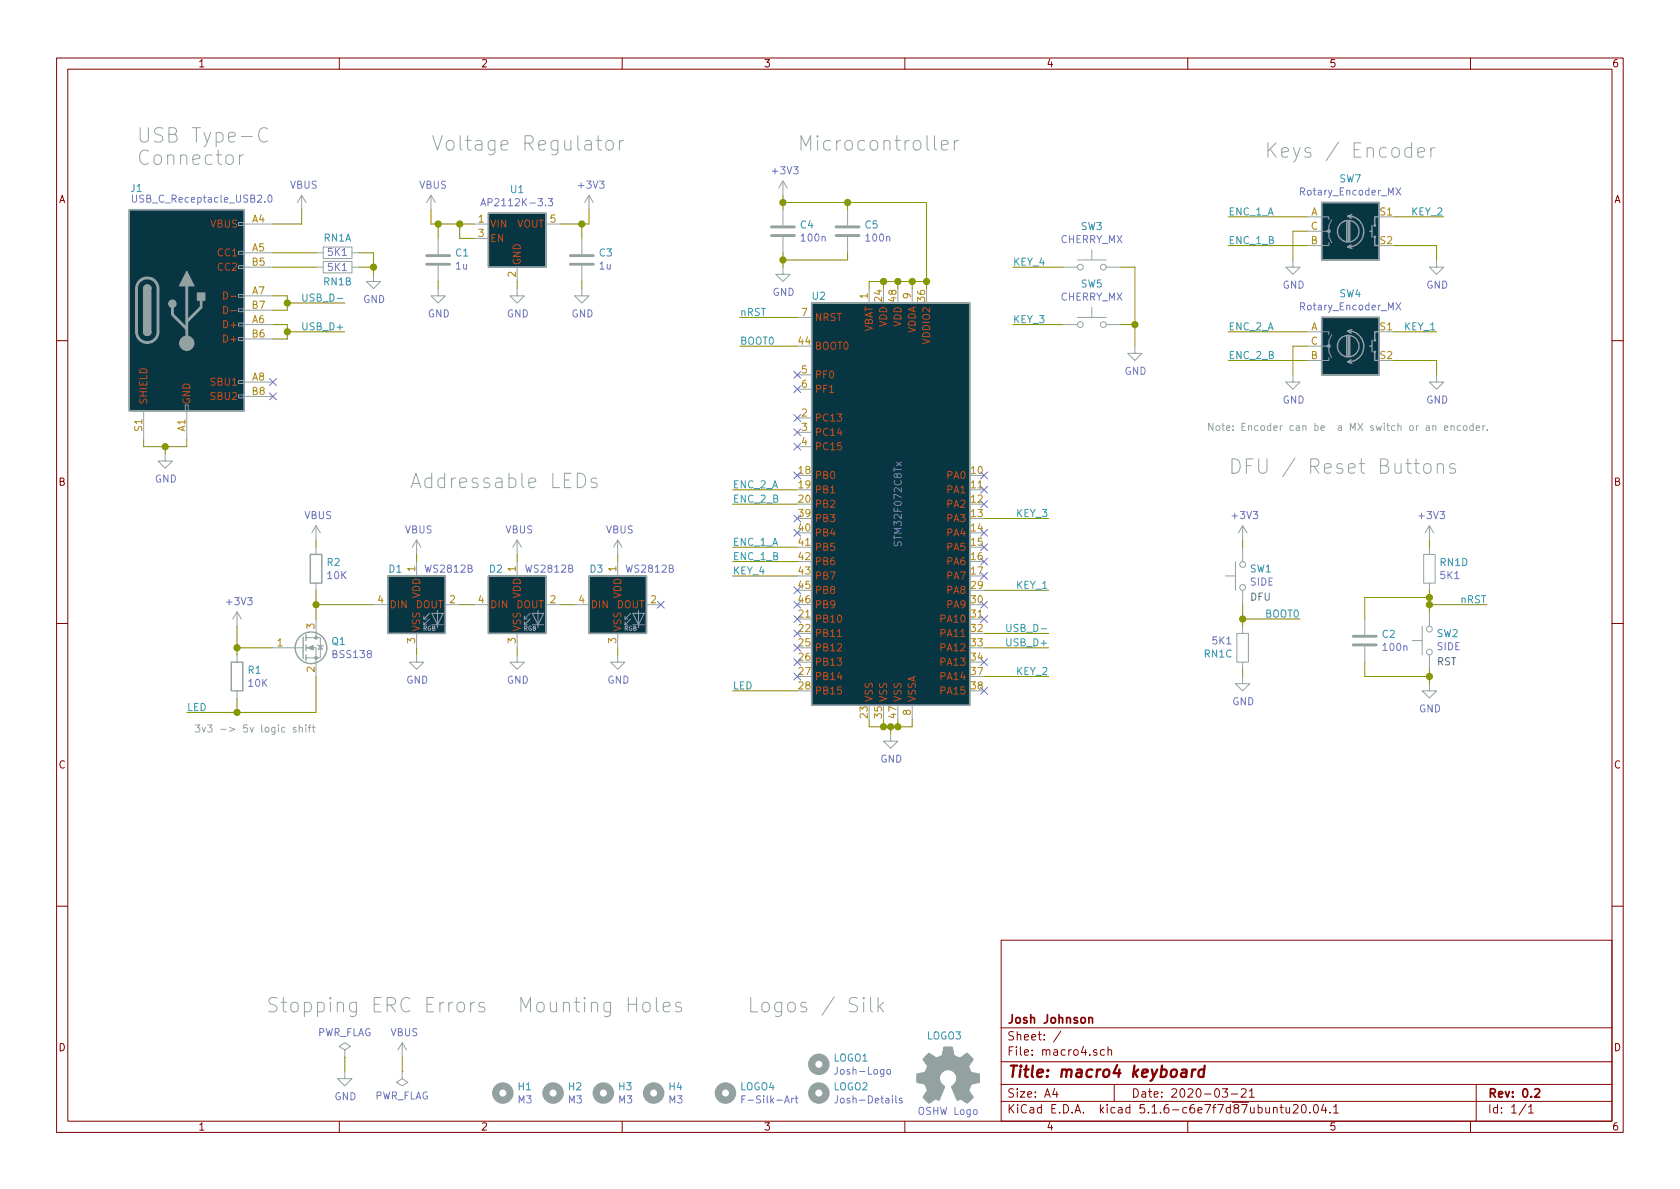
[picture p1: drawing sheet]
EESchema Schematic File Version 4
EELAYER 30 0
EELAYER END
$Descr A4 11693 8268
encoding utf-8
Sheet 1 1
Title "macro4 keyboard"
Date "2020-03-21"
Rev "0.2"
Comp "Josh Johnson"
Comment1 ""
Comment2 ""
Comment3 ""
Comment4 ""
$EndDescr
$Comp
L MCU_ST_STM32F0:STM32F072C8Tx U2
U 1 1
P 6250 3500
F 0 "U2" H 5700 4950 50  0000 C CNN
F 1 "STM32F072C8Tx" V 6250 3500 50  0000 C CNN
F 2 "Package_QFP:LQFP-48_7x7mm_P0.5mm" H 5650 2100 50  0001 R CNN
F 3 "http://www.st.com/st-web-ui/static/active/en/resource/technical/document/datasheet/DM00090510.pdf" H 6250 3500 50  0001 C CNN
F 4 "C80488" H 6250 3500 50  0001 C CNN "LCSC"
F 5 "STM32F072C8T6" H 6250 3500 50  0001 C CNN "MPN"
F 6 "497-17358-ND " H 6250 3500 50  0001 C CNN "DigiKey"
F 7 "STMicroelectronics" H 6250 3500 50  0001 C CNN "Manufacturer"
	1    6250 3500
	1    0    0    -1  
$EndComp
$Comp
L Connector:USB_C_Receptacle_USB2.0 J1
U 1 1
P 1300 2150
F 0 "J1" H 950 3000 50  0000 C CNN
F 1 "USB_C_Receptacle_USB2.0" H 1407 2926 50  0000 C CNN
F 2 "josh-connectors:USB_C_U262-161N-4BVC11" H 1450 2150 50  0001 C CNN
F 3 "https://www.usb.org/sites/default/files/documents/usb_type-c.zip" H 1450 2150 50  0001 C CNN
F 4 "C319148" H 1300 2150 50  0001 C CNN "LCSC"
F 5 "U262-161N-4BVC11" H 1300 2150 50  0001 C CNN "MPN"
F 6 "XKB Enterprise" H 1300 2150 50  0001 C CNN "Manufacturer"
F 7 "Not avail from DigiKey" H 1300 2150 50  0001 C CNN "Notes"
	1    1300 2150
	1    0    0    -1  
$EndComp
Wire Wire Line
	1900 1550 2100 1550
$Comp
L Regulator_Linear:AP2112K-3.3 U1
U 1 1
P 3600 1650
F 0 "U1" H 3600 1992 50  0000 C CNN
F 1 "AP2112K-3.3" H 3600 1901 50  0000 C CNN
F 2 "Package_TO_SOT_SMD:SOT-23-5" H 3600 1975 50  0001 C CNN
F 3 "https://www.diodes.com/assets/Datasheets/AP2112.pdf" H 3600 1750 50  0001 C CNN
F 4 "C51118" H 3600 1650 50  0001 C CNN "LCSC"
F 5 "AP2112K-3.3TRG1" H 3600 1650 50  0001 C CNN "MPN"
F 6 "AP2112K-3.3TRG1DICT-ND " H 3600 1650 50  0001 C CNN "DigiKey"
F 7 "Diodes Inc" H 3600 1650 50  0001 C CNN "Manufacturer"
	1    3600 1650
	1    0    0    -1  
$EndComp
Wire Wire Line
	3300 1650 3200 1650
Wire Wire Line
	3200 1650 3200 1550
Wire Wire Line
	3300 1550 3200 1550
Wire Wire Line
	3600 1950 3600 2000
$Comp
L power:GND #PWR08
U 1 1
P 3600 2000
F 0 "#PWR08" H 3600 1750 50  0001 C CNN
F 1 "GND" H 3605 1827 50  0000 C CNN
F 2 "" H 3600 2000 50  0001 C CNN
F 3 "" H 3600 2000 50  0001 C CNN
	1    3600 2000
	1    0    0    -1  
$EndComp
Wire Wire Line
	3050 1650 3050 1550
Connection ~ 3200 1550
$Comp
L power:GND #PWR07
U 1 1
P 3050 2000
F 0 "#PWR07" H 3050 1750 50  0001 C CNN
F 1 "GND" H 3055 1827 50  0000 C CNN
F 2 "" H 3050 2000 50  0001 C CNN
F 3 "" H 3050 2000 50  0001 C CNN
	1    3050 2000
	1    0    0    -1  
$EndComp
Wire Wire Line
	3050 2000 3050 1950
Wire Wire Line
	2100 1550 2100 1450
$Comp
L power:VBUS #PWR02
U 1 1
P 2100 1450
F 0 "#PWR02" H 2100 1300 50  0001 C CNN
F 1 "VBUS" H 2115 1623 50  0000 C CNN
F 2 "" H 2100 1450 50  0001 C CNN
F 3 "" H 2100 1450 50  0001 C CNN
	1    2100 1450
	1    0    0    -1  
$EndComp
Wire Wire Line
	4100 1550 4100 1450
$Comp
L power:+3V3 #PWR010
U 1 1
P 4100 1450
F 0 "#PWR010" H 4100 1300 50  0001 C CNN
F 1 "+3V3" H 4115 1623 50  0000 C CNN
F 2 "" H 4100 1450 50  0001 C CNN
F 3 "" H 4100 1450 50  0001 C CNN
	1    4100 1450
	1    0    0    -1  
$EndComp
Wire Wire Line
	3000 1550 3000 1450
$Comp
L power:VBUS #PWR06
U 1 1
P 3000 1450
F 0 "#PWR06" H 3000 1300 50  0001 C CNN
F 1 "VBUS" H 3015 1623 50  0000 C CNN
F 2 "" H 3000 1450 50  0001 C CNN
F 3 "" H 3000 1450 50  0001 C CNN
	1    3000 1450
	1    0    0    -1  
$EndComp
Wire Wire Line
	2200 1750 1900 1750
Wire Wire Line
	2500 1750 2600 1750
Wire Wire Line
	2200 1850 1900 1850
Wire Wire Line
	2500 1850 2600 1850
Wire Wire Line
	2600 1750 2600 1850
Connection ~ 2600 1850
Wire Wire Line
	2600 1850 2600 1900
$Comp
L power:GND #PWR03
U 1 1
P 2600 1900
F 0 "#PWR03" H 2600 1650 50  0001 C CNN
F 1 "GND" H 2605 1727 50  0000 C CNN
F 2 "" H 2600 1900 50  0001 C CNN
F 3 "" H 2600 1900 50  0001 C CNN
	1    2600 1900
	1    0    0    -1  
$EndComp
Wire Wire Line
	1900 2050 2000 2050
Wire Wire Line
	2000 2050 2000 2100
Wire Wire Line
	2000 2150 1900 2150
Wire Wire Line
	2000 2100 2400 2100
Connection ~ 2000 2100
Wire Wire Line
	2000 2100 2000 2150
Text Label 2400 2100 2    50   ~ 0
USB_D-
Wire Wire Line
	1900 2250 2000 2250
Wire Wire Line
	2000 2250 2000 2300
Wire Wire Line
	2000 2350 1900 2350
Wire Wire Line
	2000 2300 2400 2300
Connection ~ 2000 2300
Wire Wire Line
	2000 2300 2000 2350
Text Label 2400 2300 2    50   ~ 0
USB_D+
NoConn ~ 1900 2750
NoConn ~ 1900 2650
Wire Wire Line
	1300 3050 1300 3100
Wire Wire Line
	1300 3100 1150 3100
Wire Wire Line
	1000 3100 1000 3050
Wire Wire Line
	1150 3100 1150 3150
Connection ~ 1150 3100
Wire Wire Line
	1150 3100 1000 3100
$Comp
L power:GND #PWR01
U 1 1
P 1150 3150
F 0 "#PWR01" H 1150 2900 50  0001 C CNN
F 1 "GND" H 1155 2977 50  0000 C CNN
F 2 "" H 1150 3150 50  0001 C CNN
F 3 "" H 1150 3150 50  0001 C CNN
	1    1150 3150
	1    0    0    -1  
$EndComp
Text Notes 950  1150 0    100  ~ 0
USB Type-C\nConnector
Text Notes 3000 1050 0    100  ~ 0
Voltage Regulator
Text Notes 5550 1050 0    100  ~ 0
Microcontroller
Connection ~ 3050 1550
Wire Wire Line
	3050 1550 3000 1550
Wire Wire Line
	3050 1550 3200 1550
Wire Wire Line
	4050 1650 4050 1550
$Comp
L power:GND #PWR09
U 1 1
P 4050 2000
F 0 "#PWR09" H 4050 1750 50  0001 C CNN
F 1 "GND" H 4055 1827 50  0000 C CNN
F 2 "" H 4050 2000 50  0001 C CNN
F 3 "" H 4050 2000 50  0001 C CNN
	1    4050 2000
	1    0    0    -1  
$EndComp
Wire Wire Line
	4050 2000 4050 1950
Wire Wire Line
	3900 1550 4050 1550
Connection ~ 4050 1550
Wire Wire Line
	4050 1550 4100 1550
Wire Wire Line
	6850 4500 7300 4500
Text Label 7300 4500 2    50   ~ 0
USB_D+
Wire Wire Line
	6850 4400 7300 4400
Text Label 7300 4400 2    50   ~ 0
USB_D-
Wire Wire Line
	6050 5000 6050 5050
Wire Wire Line
	6050 5050 6150 5050
Wire Wire Line
	6350 5050 6350 5000
Wire Wire Line
	6250 5000 6250 5050
Connection ~ 6250 5050
Wire Wire Line
	6250 5050 6350 5050
Wire Wire Line
	6150 5000 6150 5050
Connection ~ 6150 5050
Wire Wire Line
	6150 5050 6200 5050
$Comp
L power:GND #PWR015
U 1 1
P 6200 5100
F 0 "#PWR015" H 6200 4850 50  0001 C CNN
F 1 "GND" H 6205 4927 50  0000 C CNN
F 2 "" H 6200 5100 50  0001 C CNN
F 3 "" H 6200 5100 50  0001 C CNN
	1    6200 5100
	1    0    0    -1  
$EndComp
Wire Wire Line
	6200 5100 6200 5050
Connection ~ 6200 5050
Wire Wire Line
	6200 5050 6250 5050
$Comp
L power:+3V3 #PWR013
U 1 1
P 5450 1350
F 0 "#PWR013" H 5450 1200 50  0001 C CNN
F 1 "+3V3" H 5465 1523 50  0000 C CNN
F 2 "" H 5450 1350 50  0001 C CNN
F 3 "" H 5450 1350 50  0001 C CNN
	1    5450 1350
	1    0    0    -1  
$EndComp
Connection ~ 5450 1400
Wire Wire Line
	5450 1400 5450 1350
Wire Wire Line
	5900 1400 5450 1400
Connection ~ 5450 1800
Wire Wire Line
	5450 1850 5450 1800
$Comp
L power:GND #PWR014
U 1 1
P 5450 1850
F 0 "#PWR014" H 5450 1600 50  0001 C CNN
F 1 "GND" H 5455 1677 50  0000 C CNN
F 2 "" H 5450 1850 50  0001 C CNN
F 3 "" H 5450 1850 50  0001 C CNN
	1    5450 1850
	1    0    0    -1  
$EndComp
Wire Wire Line
	5900 1800 5900 1750
Wire Wire Line
	5450 1800 5900 1800
Wire Wire Line
	5450 1750 5450 1800
$Comp
L Device:C C5
U 1 1
P 5900 1600
F 0 "C5" H 6015 1646 50  0000 L CNN
F 1 "100n" H 6015 1555 50  0000 L CNN
F 2 "Capacitor_SMD:C_0603_1608Metric" H 5938 1450 50  0001 C CNN
F 3 "~" H 5900 1600 50  0001 C CNN
F 4 "C14663" H 5900 1600 50  0001 C CNN "LCSC"
F 5 "CL10B104KB8NNNC" H 5900 1600 50  0001 C CNN "MPN"
F 6 "1276-1000-1-ND" H 5900 1600 50  0001 C CNN "DigiKey"
F 7 "Samsung Electro-Mechanics" H 5900 1600 50  0001 C CNN "Manufacturer"
	1    5900 1600
	1    0    0    -1  
$EndComp
Wire Wire Line
	6050 2000 6050 1950
Wire Wire Line
	6050 1950 6150 1950
Wire Wire Line
	6450 1950 6450 2000
Wire Wire Line
	6350 2000 6350 1950
Connection ~ 6350 1950
Wire Wire Line
	6350 1950 6450 1950
Wire Wire Line
	6250 2000 6250 1950
Connection ~ 6250 1950
Wire Wire Line
	6250 1950 6350 1950
Wire Wire Line
	6150 2000 6150 1950
Connection ~ 6150 1950
Wire Wire Line
	6150 1950 6250 1950
Wire Wire Line
	5450 1450 5450 1400
Wire Wire Line
	5900 1400 5900 1450
Wire Wire Line
	5900 1400 6450 1400
Wire Wire Line
	6450 1400 6450 1950
Connection ~ 5900 1400
Connection ~ 6450 1950
Wire Wire Line
	5150 2400 5550 2400
$Comp
L Switch:SW_Push SW1
U 1 1
P 8650 4000
F 0 "SW1" V 8696 3952 50  0000 R CNN
F 1 "SIDE" V 8605 3952 50  0000 R CNN
F 2 "josh-buttons-switches:Panasonic_EVQPUL_EVQPUC" H 8650 4200 50  0001 C CNN
F 3 "~" H 8650 4200 50  0001 C CNN
F 4 "C221909" H 8650 4000 50  0001 C CNN "LCSC"
F 5 "PTS840GMSMTRLFS" H 8650 4000 50  0001 C CNN "MPN"
F 6 "DFU" V 8500 3950 50  0000 R CNN "Name"
F 7 "CKN10884CT-ND " H 8650 4000 50  0001 C CNN "DigiKey"
F 8 "C&K" H 8650 4000 50  0001 C CNN "Manufacturer"
F 9 "Substutite okay" H 8650 4000 50  0001 C CNN "Notes"
	1    8650 4000
	0    -1   -1   0   
$EndComp
Wire Wire Line
	8650 4300 9050 4300
Wire Wire Line
	8650 3800 8650 3750
$Comp
L power:+3V3 #PWR04
U 1 1
P 8650 3750
F 0 "#PWR04" H 8650 3600 50  0001 C CNN
F 1 "+3V3" H 8665 3923 50  0000 C CNN
F 2 "" H 8650 3750 50  0001 C CNN
F 3 "" H 8650 3750 50  0001 C CNN
	1    8650 3750
	1    0    0    -1  
$EndComp
Wire Wire Line
	8650 4350 8650 4300
Wire Wire Line
	8650 4650 8650 4700
$Comp
L power:GND #PWR05
U 1 1
P 8650 4700
F 0 "#PWR05" H 8650 4450 50  0001 C CNN
F 1 "GND" H 8655 4527 50  0000 C CNN
F 2 "" H 8650 4700 50  0001 C CNN
F 3 "" H 8650 4700 50  0001 C CNN
	1    8650 4700
	1    0    0    -1  
$EndComp
Wire Wire Line
	8650 4200 8650 4300
Connection ~ 8650 4300
Text Label 5150 2400 0    50   ~ 0
BOOT0
Wire Wire Line
	5150 2200 5550 2200
Text Label 5150 2200 0    50   ~ 0
nRST
Text Label 9050 4300 2    50   ~ 0
BOOT0
$Comp
L Switch:SW_Push SW2
U 1 1
P 9950 4450
F 0 "SW2" V 9996 4402 50  0000 R CNN
F 1 "SIDE" V 9905 4402 50  0000 R CNN
F 2 "josh-buttons-switches:Panasonic_EVQPUL_EVQPUC" H 9950 4650 50  0001 C CNN
F 3 "~" H 9950 4650 50  0001 C CNN
F 4 "C221909" H 9950 4450 50  0001 C CNN "LCSC"
F 5 "PTS840GMSMTRLFS" H 9950 4450 50  0001 C CNN "MPN"
F 6 "RST" V 9800 4400 50  0000 R CNN "Name"
F 7 "CKN10884CT-ND " H 9950 4450 50  0001 C CNN "DigiKey"
F 8 "C&K" H 9950 4450 50  0001 C CNN "Manufacturer"
F 9 "Substutite okay" H 9950 4450 50  0001 C CNN "Notes"
	1    9950 4450
	0    -1   -1   0   
$EndComp
Wire Wire Line
	9950 3750 9950 3800
Wire Wire Line
	9950 4200 10350 4200
$Comp
L power:+3V3 #PWR011
U 1 1
P 9950 3750
F 0 "#PWR011" H 9950 3600 50  0001 C CNN
F 1 "+3V3" H 9965 3923 50  0000 C CNN
F 2 "" H 9950 3750 50  0001 C CNN
F 3 "" H 9950 3750 50  0001 C CNN
	1    9950 3750
	1    0    0    -1  
$EndComp
Wire Wire Line
	9950 4250 9950 4200
Wire Wire Line
	9950 4650 9950 4700
$Comp
L power:GND #PWR012
U 1 1
P 9950 4750
F 0 "#PWR012" H 9950 4500 50  0001 C CNN
F 1 "GND" H 9955 4577 50  0000 C CNN
F 2 "" H 9950 4750 50  0001 C CNN
F 3 "" H 9950 4750 50  0001 C CNN
	1    9950 4750
	1    0    0    -1  
$EndComp
Wire Wire Line
	9950 4100 9950 4150
Connection ~ 9950 4200
Text Label 10350 4200 2    50   ~ 0
nRST
$Comp
L Device:C C2
U 1 1
P 9500 4450
F 0 "C2" H 9615 4496 50  0000 L CNN
F 1 "100n" H 9615 4405 50  0000 L CNN
F 2 "Capacitor_SMD:C_0603_1608Metric" H 9538 4300 50  0001 C CNN
F 3 "~" H 9500 4450 50  0001 C CNN
F 4 "C14663" H 9500 4450 50  0001 C CNN "LCSC"
F 5 "CL10B104KB8NNNC" H 9500 4450 50  0001 C CNN "MPN"
F 6 "1276-1000-1-ND" H 9500 4450 50  0001 C CNN "DigiKey"
F 7 "Samsung Electro-Mechanics" H 9500 4450 50  0001 C CNN "Manufacturer"
	1    9500 4450
	1    0    0    -1  
$EndComp
Wire Wire Line
	9500 4300 9500 4150
Wire Wire Line
	9500 4150 9950 4150
Wire Wire Line
	9500 4600 9500 4700
Wire Wire Line
	9500 4700 9950 4700
Connection ~ 9950 4700
Wire Wire Line
	9950 4700 9950 4750
Connection ~ 9950 4150
Wire Wire Line
	9950 4150 9950 4200
Text Notes 8550 3300 0    100  ~ 0
DFU / Reset Buttons
$Comp
L Device:C C4
U 1 1
P 5450 1600
F 0 "C4" H 5565 1646 50  0000 L CNN
F 1 "100n" H 5565 1555 50  0000 L CNN
F 2 "Capacitor_SMD:C_0603_1608Metric" H 5488 1450 50  0001 C CNN
F 3 "~" H 5450 1600 50  0001 C CNN
F 4 "C14663" H 5450 1600 50  0001 C CNN "LCSC"
F 5 "CL10B104KB8NNNC" H 5450 1600 50  0001 C CNN "MPN"
F 6 "1276-1000-1-ND" H 5450 1600 50  0001 C CNN "DigiKey"
F 7 "Samsung Electro-Mechanics" H 5450 1600 50  0001 C CNN "Manufacturer"
	1    5450 1600
	1    0    0    -1  
$EndComp
$Comp
L Device:C C1
U 1 1
P 3050 1800
F 0 "C1" H 2935 1754 50  0000 R CNN
F 1 "1u" H 2935 1845 50  0000 R CNN
F 2 "Capacitor_SMD:C_0603_1608Metric" H 3088 1650 50  0001 C CNN
F 3 "~" H 3050 1800 50  0001 C CNN
F 4 "C15849" H 3050 1800 50  0001 C CNN "LCSC"
F 5 "CL10A105MP8NNNC " H 3050 1800 50  0001 C CNN "MPN"
F 6 "1276-1866-1-ND " H 3050 1800 50  0001 C CNN "DigiKey"
F 7 "Samsung Electro-Mechanics" H 3050 1800 50  0001 C CNN "Manufacturer"
	1    3050 1800
	-1   0    0    1   
$EndComp
$Comp
L Device:C C3
U 1 1
P 4050 1800
F 0 "C3" H 3935 1754 50  0000 R CNN
F 1 "1u" H 3935 1845 50  0000 R CNN
F 2 "Capacitor_SMD:C_0603_1608Metric" H 4088 1650 50  0001 C CNN
F 3 "~" H 4050 1800 50  0001 C CNN
F 4 "C15849" H 4050 1800 50  0001 C CNN "LCSC"
F 5 "CL10A105MP8NNNC " H 4050 1800 50  0001 C CNN "MPN"
F 6 "1276-1866-1-ND " H 4050 1800 50  0001 C CNN "DigiKey"
F 7 "Samsung Electro-Mechanics" H 4050 1800 50  0001 C CNN "Manufacturer"
	1    4050 1800
	-1   0    0    1   
$EndComp
$Comp
L Device:Rotary_Encoder_Switch SW7
U 1 1
P 9400 1600
F 0 "SW7" H 9400 1967 50  0000 C CNN
F 1 "Rotary_Encoder_MX" H 9400 1876 50  0000 C CNN
F 2 "josh-keyboard:MX_KEYSWITCH_ENCODER" H 9250 1760 50  0001 C CNN
F 3 "~" H 9400 1860 50  0001 C CNN
F 4 "DNP" H 9400 1600 50  0001 C CNN "DNP"
	1    9400 1600
	1    0    0    -1  
$EndComp
$Comp
L Switch:SW_Push SW3
U 1 1
P 7600 1850
F 0 "SW3" H 7600 2135 50  0000 C CNN
F 1 "CHERRY_MX" H 7600 2044 50  0000 C CNN
F 2 "josh-keyboard:MX_KEYSWITCH" H 7600 2050 50  0001 C CNN
F 3 "~" H 7600 2050 50  0001 C CNN
F 4 "DNP" H 7600 1850 50  0001 C CNN "DNP"
	1    7600 1850
	1    0    0    -1  
$EndComp
$Comp
L Switch:SW_Push SW5
U 1 1
P 7600 2250
F 0 "SW5" H 7600 2535 50  0000 C CNN
F 1 "CHERRY_MX" H 7600 2444 50  0000 C CNN
F 2 "josh-keyboard:MX_KEYSWITCH" H 7600 2450 50  0001 C CNN
F 3 "~" H 7600 2450 50  0001 C CNN
F 4 "DNP" H 7600 2250 50  0001 C CNN "DNP"
	1    7600 2250
	1    0    0    -1  
$EndComp
Wire Wire Line
	7800 1850 7900 1850
Wire Wire Line
	7800 2250 7900 2250
Text Notes 8800 1100 0    100  ~ 0
Keys / Encoder
Wire Wire Line
	7050 1850 7400 1850
Text Label 10050 1500 2    50   ~ 0
KEY_2
Wire Wire Line
	9700 1500 10050 1500
Wire Wire Line
	7050 2250 7400 2250
Text Label 7050 2250 0    50   ~ 0
KEY_3
Text Label 7050 1850 0    50   ~ 0
KEY_4
Wire Wire Line
	9100 1600 9000 1600
Wire Wire Line
	9000 1600 9000 1800
$Comp
L power:GND #PWR021
U 1 1
P 9000 1800
F 0 "#PWR021" H 9000 1550 50  0001 C CNN
F 1 "GND" H 9005 1627 50  0000 C CNN
F 2 "" H 9000 1800 50  0001 C CNN
F 3 "" H 9000 1800 50  0001 C CNN
	1    9000 1800
	1    0    0    -1  
$EndComp
Text Label 8550 1500 0    50   ~ 0
ENC_1_A
Text Label 8550 1700 0    50   ~ 0
ENC_1_B
Text Notes 8400 3000 0    50   ~ 0
Note: Encoder can be  a MX switch or an encoder.
$Comp
L josh-passive:RN RN1
U 1 1
P 2350 1750
F 0 "RN1" H 2350 1650 50  0000 C CNN
F 1 "5K1" H 2350 1750 50  0000 C CNN
F 2 "Resistor_SMD:R_Array_Convex_4x0603" V 2350 1750 50  0001 C CNN
F 3 "~" V 2350 1750 50  0001 C CNN
F 4 "C12028" H 2350 1750 50  0001 C CNN "LCSC"
F 5 "CAY16-512J4LF" H 2350 1750 50  0001 C CNN "MPN"
F 6 "CAY16-512J4LFCT-ND " H 2350 1750 50  0001 C CNN "DigiKey"
F 7 "Bourns" H 2350 1750 50  0001 C CNN "Manufacturer"
F 8 "LCSC PN Sub" H 2350 1750 50  0001 C CNN "Notes"
	1    2350 1750
	-1   0    0    1   
$EndComp
$Comp
L josh-passive:RN RN1
U 2 1
P 2350 1850
F 0 "RN1" H 2350 1750 50  0000 C CNN
F 1 "5K1" H 2350 1850 50  0000 C CNN
F 2 "Resistor_SMD:R_Array_Convex_4x0603" V 2350 1850 50  0001 C CNN
F 3 "~" V 2350 1850 50  0001 C CNN
F 4 "C12028" H 2350 1850 50  0001 C CNN "LCSC"
F 5 "CAY16-512J4LF" H 2350 1850 50  0001 C CNN "MPN"
F 6 "CAY16-512J4LFCT-ND " H 2350 1850 50  0001 C CNN "DigiKey"
F 7 "Bourns" H 2350 1850 50  0001 C CNN "Manufacturer"
F 8 "LCSC PN Sub" H 2350 1850 50  0001 C CNN "Notes"
	2    2350 1850
	-1   0    0    -1  
$EndComp
Wire Wire Line
	7900 2250 7900 1850
Connection ~ 7900 2250
$Comp
L Mechanical:MountingHole H1
U 1 1
P 3500 7600
F 0 "H1" H 3600 7646 50  0000 L CNN
F 1 "M3" H 3600 7555 50  0000 L CNN
F 2 "MountingHole:MountingHole_3.2mm_M3" H 3500 7600 50  0001 C CNN
F 3 "~" H 3500 7600 50  0001 C CNN
F 4 "DNP" H 3500 7600 50  0001 C CNN "DNP"
	1    3500 7600
	1    0    0    -1  
$EndComp
$Comp
L Mechanical:MountingHole H3
U 1 1
P 4200 7600
F 0 "H3" H 4300 7646 50  0000 L CNN
F 1 "M3" H 4300 7555 50  0000 L CNN
F 2 "MountingHole:MountingHole_3.2mm_M3" H 4200 7600 50  0001 C CNN
F 3 "~" H 4200 7600 50  0001 C CNN
F 4 "DNP" H 4200 7600 50  0001 C CNN "DNP"
	1    4200 7600
	1    0    0    -1  
$EndComp
$Comp
L Mechanical:MountingHole H4
U 1 1
P 4550 7600
F 0 "H4" H 4650 7646 50  0000 L CNN
F 1 "M3" H 4650 7555 50  0000 L CNN
F 2 "MountingHole:MountingHole_3.2mm_M3" H 4550 7600 50  0001 C CNN
F 3 "~" H 4550 7600 50  0001 C CNN
F 4 "DNP" H 4550 7600 50  0001 C CNN "DNP"
	1    4550 7600
	1    0    0    -1  
$EndComp
$Comp
L Mechanical:MountingHole H2
U 1 1
P 3850 7600
F 0 "H2" H 3950 7646 50  0000 L CNN
F 1 "M3" H 3950 7555 50  0000 L CNN
F 2 "MountingHole:MountingHole_3.2mm_M3" H 3850 7600 50  0001 C CNN
F 3 "~" H 3850 7600 50  0001 C CNN
F 4 "DNP" H 3850 7600 50  0001 C CNN "DNP"
	1    3850 7600
	1    0    0    -1  
$EndComp
Text Notes 3600 7050 0    100  ~ 0
Mounting Holes
Text Label 7300 4100 2    50   ~ 0
KEY_1
Text Label 5100 4000 0    50   ~ 0
KEY_4
Text Label 7300 3600 2    50   ~ 0
KEY_3
Text Label 7300 4700 2    50   ~ 0
KEY_2
Wire Wire Line
	7300 4100 6850 4100
Wire Wire Line
	7300 4700 6850 4700
Wire Wire Line
	7300 3600 6850 3600
Wire Wire Line
	5100 4000 5550 4000
NoConn ~ 5550 2600
NoConn ~ 5550 2700
NoConn ~ 5550 2900
NoConn ~ 5550 3000
NoConn ~ 5550 3100
NoConn ~ 5550 3300
NoConn ~ 5550 3600
NoConn ~ 5550 4100
NoConn ~ 5550 4200
NoConn ~ 5550 4600
NoConn ~ 5550 4700
NoConn ~ 6850 4800
NoConn ~ 6850 4600
NoConn ~ 6850 4300
NoConn ~ 6850 3300
NoConn ~ 6850 3400
NoConn ~ 6850 3500
NoConn ~ 6850 3700
NoConn ~ 6850 3800
NoConn ~ 6850 3900
NoConn ~ 6850 4000
$Comp
L power:PWR_FLAG #FLG0101
U 1 1
P 2800 7450
F 0 "#FLG0101" H 2800 7525 50  0001 C CNN
F 1 "PWR_FLAG" H 2800 7623 50  0000 C CNN
F 2 "" H 2800 7450 50  0001 C CNN
F 3 "~" H 2800 7450 50  0001 C CNN
	1    2800 7450
	-1   0    0    1   
$EndComp
$Comp
L power:VBUS #PWR0101
U 1 1
P 2800 7350
F 0 "#PWR0101" H 2800 7200 50  0001 C CNN
F 1 "VBUS" H 2815 7523 50  0000 C CNN
F 2 "" H 2800 7350 50  0001 C CNN
F 3 "" H 2800 7350 50  0001 C CNN
	1    2800 7350
	1    0    0    -1  
$EndComp
Wire Wire Line
	2800 7450 2800 7350
$Comp
L power:PWR_FLAG #FLG0102
U 1 1
P 2400 7350
F 0 "#FLG0102" H 2400 7425 50  0001 C CNN
F 1 "PWR_FLAG" H 2400 7523 50  0000 C CNN
F 2 "" H 2400 7350 50  0001 C CNN
F 3 "~" H 2400 7350 50  0001 C CNN
	1    2400 7350
	1    0    0    -1  
$EndComp
Wire Wire Line
	2400 7350 2400 7450
$Comp
L power:GND #PWR0102
U 1 1
P 2400 7450
F 0 "#PWR0102" H 2400 7200 50  0001 C CNN
F 1 "GND" H 2405 7277 50  0000 C CNN
F 2 "" H 2400 7450 50  0001 C CNN
F 3 "" H 2400 7450 50  0001 C CNN
	1    2400 7450
	1    0    0    -1  
$EndComp
Text Notes 1850 7050 0    100  ~ 0
Stopping ERC Errors
Wire Wire Line
	8550 1500 9100 1500
Wire Wire Line
	8550 1700 9100 1700
$Comp
L LED:WS2812B D1
U 1 1
P 2900 4200
F 0 "D1" H 2700 4450 50  0000 L CNN
F 1 "WS2812B" H 2950 4450 50  0000 L CNN
F 2 "LED_SMD:LED_WS2812B_PLCC4_5.0x5.0mm_P3.2mm" H 2950 3900 50  0001 L TNN
F 3 "https://cdn-shop.adafruit.com/datasheets/WS2812B.pdf" H 3000 3825 50  0001 L TNN
F 4 "1528-1104-ND" H 2900 4200 50  0001 C CNN "DigiKey"
F 5 "C114586" H 2900 4200 50  0001 C CNN "LCSC"
F 6 "WS2812B-B " H 2900 4200 50  0001 C CNN "MPN"
F 7 "Worldsemi" H 2900 4200 50  0001 C CNN "Manufacturer"
F 8 "Digikey PN Quantity 10" H 2900 4200 50  0001 C CNN "Notes"
	1    2900 4200
	1    0    0    -1  
$EndComp
Wire Wire Line
	2900 4500 2900 4550
$Comp
L power:GND #PWR0103
U 1 1
P 2900 4550
F 0 "#PWR0103" H 2900 4300 50  0001 C CNN
F 1 "GND" H 2905 4377 50  0000 C CNN
F 2 "" H 2900 4550 50  0001 C CNN
F 3 "" H 2900 4550 50  0001 C CNN
	1    2900 4550
	1    0    0    -1  
$EndComp
Wire Wire Line
	2900 3900 2900 3850
$Comp
L power:VBUS #PWR0104
U 1 1
P 2900 3850
F 0 "#PWR0104" H 2900 3700 50  0001 C CNN
F 1 "VBUS" H 2915 4023 50  0000 C CNN
F 2 "" H 2900 3850 50  0001 C CNN
F 3 "" H 2900 3850 50  0001 C CNN
	1    2900 3850
	1    0    0    -1  
$EndComp
$Comp
L LED:WS2812B D2
U 1 1
P 3600 4200
F 0 "D2" H 3400 4450 50  0000 L CNN
F 1 "WS2812B" H 3650 4450 50  0000 L CNN
F 2 "LED_SMD:LED_WS2812B_PLCC4_5.0x5.0mm_P3.2mm" H 3650 3900 50  0001 L TNN
F 3 "https://cdn-shop.adafruit.com/datasheets/WS2812B.pdf" H 3700 3825 50  0001 L TNN
F 4 "1528-1104-ND" H 3600 4200 50  0001 C CNN "DigiKey"
F 5 "C114586" H 3600 4200 50  0001 C CNN "LCSC"
F 6 "WS2812B-B " H 3600 4200 50  0001 C CNN "MPN"
F 7 "Worldsemi" H 3600 4200 50  0001 C CNN "Manufacturer"
F 8 "Digikey PN Quantity 10" H 3600 4200 50  0001 C CNN "Notes"
	1    3600 4200
	1    0    0    -1  
$EndComp
Wire Wire Line
	3600 4500 3600 4550
$Comp
L power:GND #PWR0105
U 1 1
P 3600 4550
F 0 "#PWR0105" H 3600 4300 50  0001 C CNN
F 1 "GND" H 3605 4377 50  0000 C CNN
F 2 "" H 3600 4550 50  0001 C CNN
F 3 "" H 3600 4550 50  0001 C CNN
	1    3600 4550
	1    0    0    -1  
$EndComp
Wire Wire Line
	3600 3900 3600 3850
$Comp
L power:VBUS #PWR0106
U 1 1
P 3600 3850
F 0 "#PWR0106" H 3600 3700 50  0001 C CNN
F 1 "VBUS" H 3615 4023 50  0000 C CNN
F 2 "" H 3600 3850 50  0001 C CNN
F 3 "" H 3600 3850 50  0001 C CNN
	1    3600 3850
	1    0    0    -1  
$EndComp
$Comp
L LED:WS2812B D3
U 1 1
P 4300 4200
F 0 "D3" H 4100 4450 50  0000 L CNN
F 1 "WS2812B" H 4350 4450 50  0000 L CNN
F 2 "LED_SMD:LED_WS2812B_PLCC4_5.0x5.0mm_P3.2mm" H 4350 3900 50  0001 L TNN
F 3 "https://cdn-shop.adafruit.com/datasheets/WS2812B.pdf" H 4400 3825 50  0001 L TNN
F 4 "1528-1104-ND" H 4300 4200 50  0001 C CNN "DigiKey"
F 5 "C114586" H 4300 4200 50  0001 C CNN "LCSC"
F 6 "WS2812B-B " H 4300 4200 50  0001 C CNN "MPN"
F 7 "Worldsemi" H 4300 4200 50  0001 C CNN "Manufacturer"
F 8 "Digikey PN Quantity 10" H 4300 4200 50  0001 C CNN "Notes"
	1    4300 4200
	1    0    0    -1  
$EndComp
Wire Wire Line
	4300 4500 4300 4550
$Comp
L power:GND #PWR0107
U 1 1
P 4300 4550
F 0 "#PWR0107" H 4300 4300 50  0001 C CNN
F 1 "GND" H 4305 4377 50  0000 C CNN
F 2 "" H 4300 4550 50  0001 C CNN
F 3 "" H 4300 4550 50  0001 C CNN
	1    4300 4550
	1    0    0    -1  
$EndComp
Wire Wire Line
	4300 3900 4300 3850
$Comp
L power:VBUS #PWR0108
U 1 1
P 4300 3850
F 0 "#PWR0108" H 4300 3700 50  0001 C CNN
F 1 "VBUS" H 4315 4023 50  0000 C CNN
F 2 "" H 4300 3850 50  0001 C CNN
F 3 "" H 4300 3850 50  0001 C CNN
	1    4300 3850
	1    0    0    -1  
$EndComp
NoConn ~ 4600 4200
$Comp
L Transistor_FET:BSS138 Q1
U 1 1
P 2100 4500
F 0 "Q1" H 2304 4546 50  0000 L CNN
F 1 "BSS138" H 2304 4455 50  0000 L CNN
F 2 "Package_TO_SOT_SMD:SOT-23" H 2300 4425 50  0001 L CIN
F 3 "https://www.fairchildsemi.com/datasheets/BS/BSS138.pdf" H 2100 4500 50  0001 L CNN
F 4 "C75547" H 2100 4500 50  0001 C CNN "LCSC"
F 5 "1727-1142-1-ND " H 2100 4500 50  0001 C CNN "DigiKey"
F 6 "BSS138P,215" H 2100 4500 50  0001 C CNN "MPN"
F 7 "Nexperia" H 2100 4500 50  0001 C CNN "Manufacturer"
	1    2100 4500
	1    0    0    -1  
$EndComp
Wire Wire Line
	2200 4300 2200 4200
Wire Wire Line
	2200 4200 2600 4200
Wire Wire Line
	2200 4200 2200 4100
Connection ~ 2200 4200
$Comp
L Device:R R2
U 1 1
P 2200 3950
F 0 "R2" H 2270 3996 50  0000 L CNN
F 1 "10K" H 2270 3905 50  0000 L CNN
F 2 "Resistor_SMD:R_0603_1608Metric" V 2130 3950 50  0001 C CNN
F 3 "~" H 2200 3950 50  0001 C CNN
F 4 "CR0603-JW-103ELFCT-ND  " H 2200 3950 50  0001 C CNN "DigiKey"
F 5 "C144116" H 2200 3950 50  0001 C CNN "LCSC"
F 6 "CR0603-JW-103ELF " H 2200 3950 50  0001 C CNN "MPN"
F 7 "Bourns" H 2200 3950 50  0001 C CNN "Manufacturer"
F 8 "LCSC PN Sub" H 2200 3950 50  0001 C CNN "Notes"
	1    2200 3950
	1    0    0    -1  
$EndComp
$Comp
L Device:R R1
U 1 1
P 1650 4700
F 0 "R1" H 1720 4746 50  0000 L CNN
F 1 "10K" H 1720 4655 50  0000 L CNN
F 2 "Resistor_SMD:R_0603_1608Metric" V 1580 4700 50  0001 C CNN
F 3 "~" H 1650 4700 50  0001 C CNN
F 4 "CR0603-JW-103ELFCT-ND  " H 1650 4700 50  0001 C CNN "DigiKey"
F 5 "C144116" H 1650 4700 50  0001 C CNN "LCSC"
F 6 "CR0603-JW-103ELF " H 1650 4700 50  0001 C CNN "MPN"
F 7 "Bourns" H 1650 4700 50  0001 C CNN "Manufacturer"
F 8 "LCSC PN Sub" H 1650 4700 50  0001 C CNN "Notes"
	1    1650 4700
	1    0    0    -1  
$EndComp
Wire Wire Line
	1650 4550 1650 4500
Wire Wire Line
	1650 4500 1900 4500
Wire Wire Line
	2200 4700 2200 4950
Wire Wire Line
	2200 4950 1650 4950
Wire Wire Line
	1650 4850 1650 4950
Wire Wire Line
	1650 4500 1650 4350
Connection ~ 1650 4500
Wire Wire Line
	2200 3800 2200 3750
$Comp
L power:VBUS #PWR0109
U 1 1
P 2200 3750
F 0 "#PWR0109" H 2200 3600 50  0001 C CNN
F 1 "VBUS" H 2215 3923 50  0000 C CNN
F 2 "" H 2200 3750 50  0001 C CNN
F 3 "" H 2200 3750 50  0001 C CNN
	1    2200 3750
	1    0    0    -1  
$EndComp
$Comp
L power:+3V3 #PWR0110
U 1 1
P 1650 4350
F 0 "#PWR0110" H 1650 4200 50  0001 C CNN
F 1 "+3V3" H 1665 4523 50  0000 C CNN
F 2 "" H 1650 4350 50  0001 C CNN
F 3 "" H 1650 4350 50  0001 C CNN
	1    1650 4350
	1    0    0    -1  
$EndComp
Wire Wire Line
	3200 4200 3300 4200
Wire Wire Line
	3900 4200 4000 4200
Connection ~ 1650 4950
Wire Wire Line
	1300 4950 1650 4950
Text Label 1300 4950 0    50   ~ 0
LED
Wire Wire Line
	5100 4800 5550 4800
Text Label 5100 4800 0    50   ~ 0
LED
NoConn ~ 5550 3700
Text Notes 2850 3400 0    100  ~ 0
Addressable LEDs
Text Notes 1350 5100 0    50   ~ 0
3v3 -> 5v logic shift
$Comp
L Graphic:Logo_Open_Hardware_Small LOGO3
U 1 1
P 6600 7500
F 0 "LOGO3" H 6450 7800 50  0000 L CNN
F 1 "OSHW Logo" H 6600 7275 50  0000 C CNN
F 2 "josh-logos:OSHW_Logo_3.6x3.6_F.Mask" H 6600 7500 50  0001 C CNN
F 3 "~" H 6600 7500 50  0001 C CNN
F 4 "DNP" H 6600 7500 50  0001 C CNN "DNP"
	1    6600 7500
	1    0    0    -1  
$EndComp
$Comp
L Mechanical:MountingHole LOGO2
U 1 1
P 5700 7600
F 0 "LOGO2" H 5800 7646 50  0000 L CNN
F 1 "Josh-Details" H 5800 7555 50  0000 L CNN
F 2 "josh-logos:josh-details" H 5700 7600 50  0001 C CNN
F 3 "~" H 5700 7600 50  0001 C CNN
F 4 "DNP" H 5700 7600 50  0001 C CNN "DNP"
	1    5700 7600
	1    0    0    -1  
$EndComp
$Comp
L Mechanical:MountingHole LOGO1
U 1 1
P 5700 7400
F 0 "LOGO1" H 5800 7446 50  0000 L CNN
F 1 "Josh-Logo" H 5800 7355 50  0000 L CNN
F 2 "josh-logos:josh-johnson-logo-17x3" H 5700 7400 50  0001 C CNN
F 3 "~" H 5700 7400 50  0001 C CNN
F 4 "DNP" H 5700 7400 50  0001 C CNN "DNP"
	1    5700 7400
	1    0    0    -1  
$EndComp
Text Notes 5200 7050 0    100  ~ 0
Logos / Silk
$Comp
L Mechanical:MountingHole LOGO4
U 1 1
P 5050 7600
F 0 "LOGO4" H 5150 7646 50  0000 L CNN
F 1 "F-Silk-Art" H 5150 7555 50  0000 L CNN
F 2 "art:pattern_top" H 5050 7600 50  0001 C CNN
F 3 "~" H 5050 7600 50  0001 C CNN
F 4 "DNP" H 5050 7600 50  0001 C CNN "DNP"
	1    5050 7600
	1    0    0    -1  
$EndComp
$Comp
L power:GND #PWR0111
U 1 1
P 7900 2400
F 0 "#PWR0111" H 7900 2150 50  0001 C CNN
F 1 "GND" H 7905 2227 50  0000 C CNN
F 2 "" H 7900 2400 50  0001 C CNN
F 3 "" H 7900 2400 50  0001 C CNN
	1    7900 2400
	1    0    0    -1  
$EndComp
NoConn ~ 5550 4500
Wire Wire Line
	10000 1700 10000 1800
Wire Wire Line
	9700 1700 10000 1700
$Comp
L power:GND #PWR0112
U 1 1
P 10000 1800
F 0 "#PWR0112" H 10000 1550 50  0001 C CNN
F 1 "GND" H 10005 1627 50  0000 C CNN
F 2 "" H 10000 1800 50  0001 C CNN
F 3 "" H 10000 1800 50  0001 C CNN
	1    10000 1800
	1    0    0    -1  
$EndComp
$Comp
L Device:Rotary_Encoder_Switch SW4
U 1 1
P 9400 2400
F 0 "SW4" H 9400 2767 50  0000 C CNN
F 1 "Rotary_Encoder_MX" H 9400 2676 50  0000 C CNN
F 2 "josh-keyboard:MX_KEYSWITCH_ENCODER" H 9250 2560 50  0001 C CNN
F 3 "~" H 9400 2660 50  0001 C CNN
F 4 "DNP" H 9400 2400 50  0001 C CNN "DNP"
	1    9400 2400
	1    0    0    -1  
$EndComp
Wire Wire Line
	9700 2300 10000 2300
Text Label 10000 2300 2    50   ~ 0
KEY_1
Wire Wire Line
	9100 2400 9000 2400
Wire Wire Line
	9000 2400 9000 2600
$Comp
L power:GND #PWR0113
U 1 1
P 9000 2600
F 0 "#PWR0113" H 9000 2350 50  0001 C CNN
F 1 "GND" H 9005 2427 50  0000 C CNN
F 2 "" H 9000 2600 50  0001 C CNN
F 3 "" H 9000 2600 50  0001 C CNN
	1    9000 2600
	1    0    0    -1  
$EndComp
Text Label 8550 2300 0    50   ~ 0
ENC_2_A
Text Label 8550 2500 0    50   ~ 0
ENC_2_B
Wire Wire Line
	8550 2300 9100 2300
Wire Wire Line
	8550 2500 9100 2500
Wire Wire Line
	10000 2500 10000 2600
Wire Wire Line
	9700 2500 10000 2500
$Comp
L power:GND #PWR0114
U 1 1
P 10000 2600
F 0 "#PWR0114" H 10000 2350 50  0001 C CNN
F 1 "GND" H 10005 2427 50  0000 C CNN
F 2 "" H 10000 2600 50  0001 C CNN
F 3 "" H 10000 2600 50  0001 C CNN
	1    10000 2600
	1    0    0    -1  
$EndComp
Wire Wire Line
	7900 2250 7900 2400
Text Label 5100 3400 0    50   ~ 0
ENC_2_A
Text Label 5100 3500 0    50   ~ 0
ENC_2_B
Wire Wire Line
	5100 3400 5550 3400
Wire Wire Line
	5100 3500 5550 3500
Text Label 5100 3800 0    50   ~ 0
ENC_1_A
Text Label 5100 3900 0    50   ~ 0
ENC_1_B
Wire Wire Line
	5100 3800 5550 3800
Wire Wire Line
	5100 3900 5550 3900
$Comp
L josh-passive:RN RN1
U 3 1
P 8650 4500
F 0 "RN1" V 8604 4568 50  0000 L CNN
F 1 "5K1" V 8695 4568 50  0000 L CNN
F 2 "Resistor_SMD:R_Array_Convex_4x0603" V 8650 4500 50  0001 C CNN
F 3 "~" V 8650 4500 50  0001 C CNN
F 4 "C12028" H 8650 4500 50  0001 C CNN "LCSC"
F 5 "CAY16-512J4LF" H 8650 4500 50  0001 C CNN "MPN"
F 6 "CAY16-512J4LFCT-ND " H 8650 4500 50  0001 C CNN "DigiKey"
F 7 "Bourns" H 8650 4500 50  0001 C CNN "Manufacturer"
F 8 "LCSC PN Sub" H 8650 4500 50  0001 C CNN "Notes"
	3    8650 4500
	0    -1   -1   0   
$EndComp
$Comp
L josh-passive:RN RN1
U 4 1
P 9950 3950
F 0 "RN1" V 9904 4018 50  0000 L CNN
F 1 "5K1" V 9995 4018 50  0000 L CNN
F 2 "Resistor_SMD:R_Array_Convex_4x0603" V 9950 3950 50  0001 C CNN
F 3 "~" V 9950 3950 50  0001 C CNN
F 4 "C12028" H 9950 3950 50  0001 C CNN "LCSC"
F 5 "CAY16-512J4LF" H 9950 3950 50  0001 C CNN "MPN"
F 6 "CAY16-512J4LFCT-ND " H 9950 3950 50  0001 C CNN "DigiKey"
F 7 "Bourns" H 9950 3950 50  0001 C CNN "Manufacturer"
F 8 "LCSC PN Sub" H 9950 3950 50  0001 C CNN "Notes"
	4    9950 3950
	0    1    1    0   
$EndComp
NoConn ~ 5550 4300
NoConn ~ 5550 4400
NoConn ~ 6850 4200
$EndSCHEMATC
